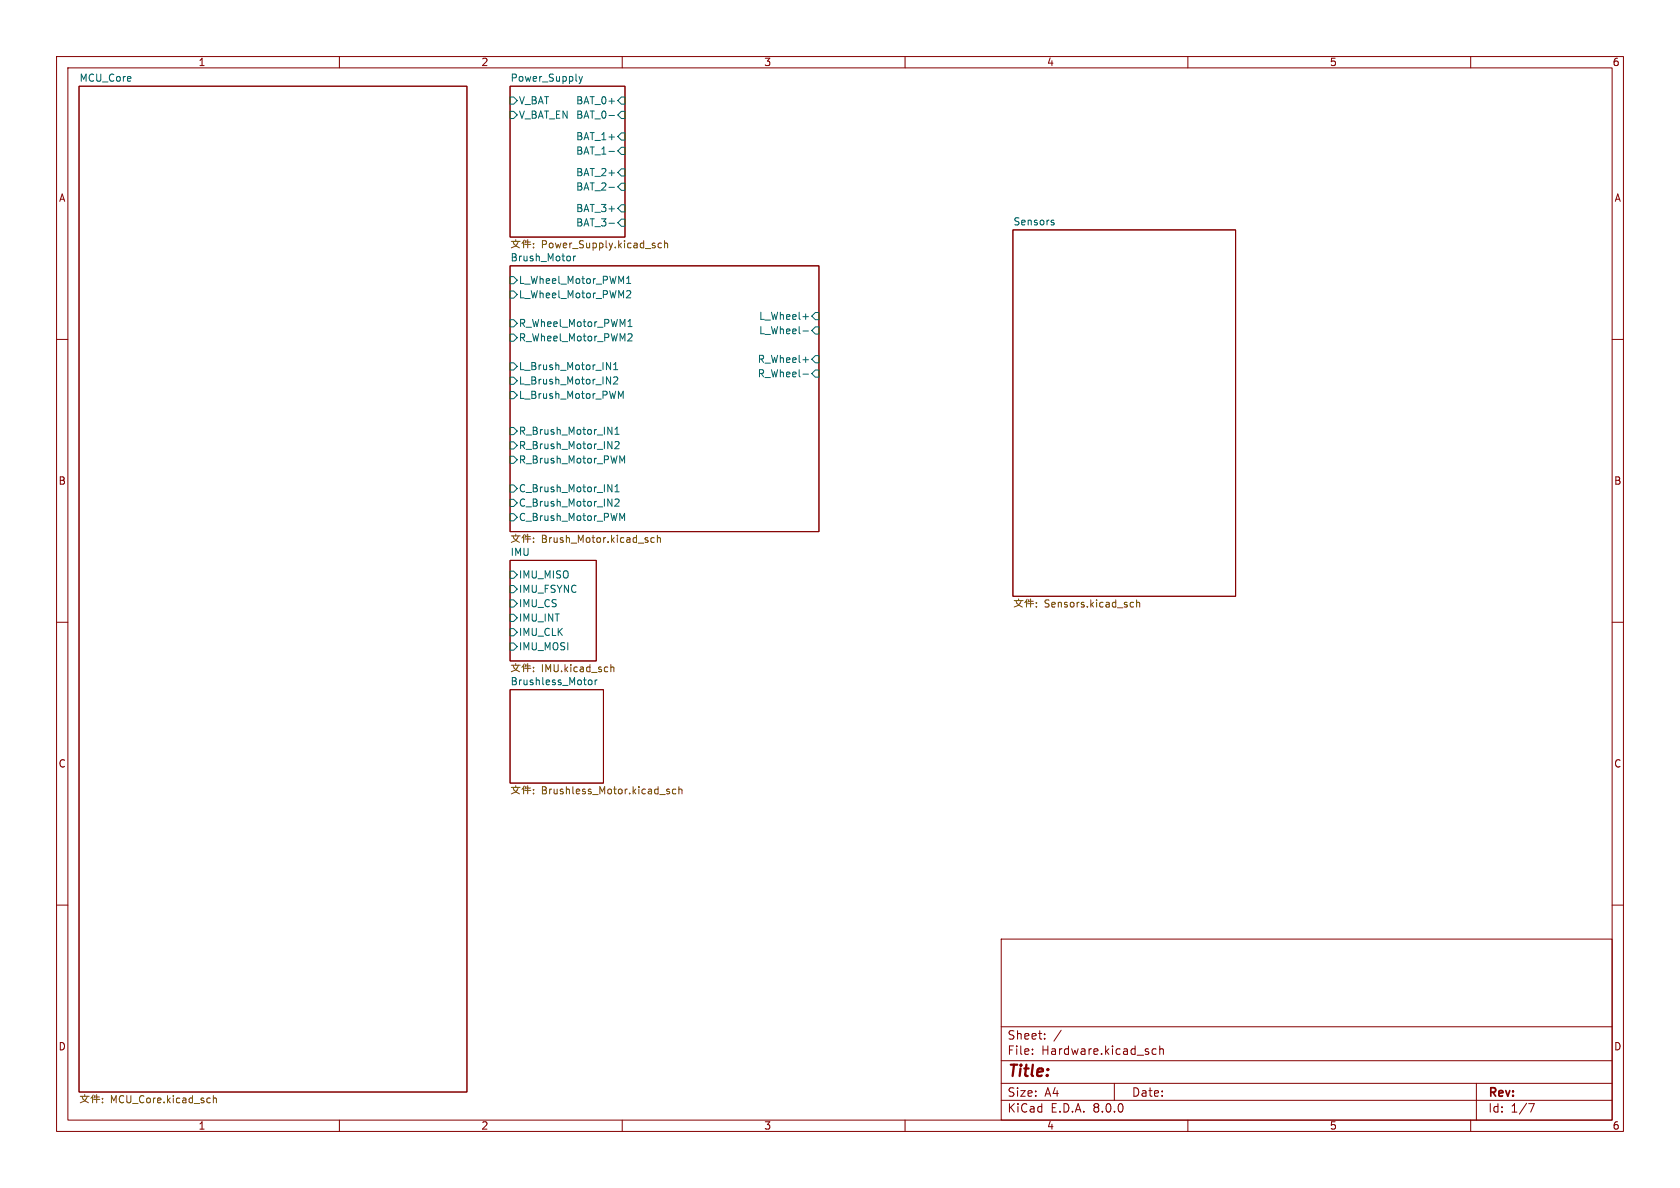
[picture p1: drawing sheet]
<svg xmlns="http://www.w3.org/2000/svg" width="297mm" height="210mm" viewBox="0 0 297 210" stroke-linecap="round" stroke-linejoin="round" font-family="sans-serif">
<g fill="none" stroke="#840000" stroke-width=".18">
<path d="M10 10h277v190h-277zM12 12h273v186h-273zM14 15.2h68.5v177.8h-68.5zM60 10v2M90.2 15.2h20.3v26.7h-20.3zM110 10v2M160 10v2M210 10v2M260 10v2M10 60h2M90.2 47h54.6v47h-54.6zM179.1 40.6h39.3v64.8h-39.3z"/>
<path d="M285 60h2M90.2 99.1h15.2v17.7h-15.2zM10 110h2M285 110h2M90.2 121.9h16.5v16.5h-16.5zM10 160h2M285 160h2M177 166h108v32h-108zM60 198v2M110 198v2M160 198v2M177 194.5h108"/>
<path d="M177 191.5h108M177 187.5h108M177 181.5h108M182.5 186.3v.1M182.5 185.5v.1M184.7 183.6v.1M184.7 182.8v.1M187.6 182.1l-1.3 2M197 191.5v3M204.4 185.5l-.4-.1-.3 .3v.4l.1 .2h.6M205 185.5l.2-.1 .4 .1 .1 .9M205 184.9v1.5"/>
<path d="M210 198v2M260 198v2M261 191.5v6.5M270.2 195.1h1l-.6 1.5"/>
</g>
<g fill="none" stroke="#006464" stroke-width=".18">
<path d="M90.2 17.1h.6l.6 .7-.6 .6h-.6zM90.2 19.7h.6l.6 .6-.6 .7h-.6zM102.4 13.5l.3 .9M102.7 14.4l-.3 .4M103 13.5l-.3 .9M109.2 17.8l.7-.7h.6v1.3h-.6zM109.9 19.7h.6v1.3h-.6l-.7-.7zM107.7 33.1h.9M107.7 39.5h.9M107.7 26.8h.9M107.7 20.4h.9M109.2 33l.7-.6h.6v1.3h-.6z"/>
<path d="M109.2 39.4l.7-.7h.6v1.3h-.6zM109.2 26.7l.7-.7h.6v1.3h-.6zM109.9 29.8h.6v1.3h-.6l-.7-.6zM109.9 36.2h.6v1.3h-.6l-.7-.7zM109.9 23.5h.6v1.3h-.6l-.7-.7zM186 39.3l.3 .1 .1 .2-.2 .2h-.3M186 38.9l.3 .1M90.2 59.1h.6l.6 .6-.6 .6h-.6zM90.2 56.5h.6l.6 .7-.6 .6h-.6zM90.2 48.9h.6l.6 .6-.6 .7h-.6zM90.2 51.4h.6l.6 .7-.6 .6h-.6zM101.4 45.3v.8"/>
<path d="M101.8 45.3l-.4 .2M110.8 50.1h.7M110.8 49.2l.3-.4v1.3M110.8 51.4h.5l.2 .3-.8 .9h.8M111 57.7h.7M111 56.8l.4-.3v1.2M111.2 59l.4 .1 .1 .3-.7 .9h.7M141.9 56h1M141.9 58.5h1M144.1 55.2h.7v1.3h-.7l-.6-.6zM144.1 57.8h.7v1.3h-.7l-.6-.7zM90.2 66.7h.6l.6 .6-.6 .6h-.6z"/>
<path d="M90.2 64.1h.6l.6 .7-.6 .6h-.6zM90.2 75.6h.6l.6 .6-.6 .6h-.6zM90.2 78.1h.6l.6 .6-.6 .7h-.6zM90.2 69.2h.6l.6 .7-.6 .6h-.6zM107.2 64.1l.7 1.2v-1.2M107.5 75.5l.7 1.3v-1.3M108.5 66.7l.5-.1 .2 .4-.8 .9h.8M108.5 65.3h.7M108.5 64.4l.3-.3v1.2M108.7 75.9l.4-.4v1.3M108.7 76.8h.8M108.7 78.2l.5-.2 .3 .4-.8 .9h.8"/>
<path d="M109.3 69.2l.5 .9 .4-.9v1.2M141.9 63.6h1M141.9 66.1h1M144.1 62.9h.7v1.2h-.7l-.6-.6zM144.1 65.4h.7v1.3h-.7l-.6-.7zM90.2 90.8h.6l.6 .6-.6 .7h-.6zM90.2 80.6h.6l.6 .7-.6 .6h-.6zM90.2 85.7h.6l.6 .7-.6 .6h-.6zM90.2 88.3h.6l.6 .6-.6 .6h-.6zM107.5 85.7l.7 1.2v-1.2M108.7 86.9h.8M108.7 86l.4-.3v1.2"/>
<path d="M108.7 88.3l.5-.1 .3 .4-.8 .9h.8M109.6 90.7l.4 1 .4-1v1.3M109.6 80.6l.4 .9 .4-.9v1.3M90.2 101h.6l.6 .6-.6 .6h-.6zM90.2 103.5h.6l.6 .6-.6 .7h-.6zM90.2 106h.6l.6 .7-.6 .6h-.6zM90.2 108.6h.6l.6 .6-.6 .7h-.6zM90.2 111.1h.6l.6 .7-.6 .6h-.6zM90.2 113.7h.6l.6 .6-.6 .6h-.6zM104 120.4l.2-.2 .3 .1 .2 .1-.2 .6h-.3l-.2-.2M105.2 120.2v.8M105.6 120.2l-.4 .2"/>
</g>
<g fill="none" stroke="#725600" stroke-width=".18">
<path d="M90.4 42.7h1.6M90.7 42.7l.2 .5 .9 .6M91.2 42.4v.3M91.7 42.7l-.6 .8-.7 .3M92.6 42.7v1.1M92.7 42.4l-.4 .6M92.7 43.2h1.1M92.9 42.8h.9M93 42.5l-.2 .5M93.3 42.4v1.4M94.3 43v.2M94.3 43.7v.1"/>
<path d="M116.9 43h-.3l-.3 .2 .2 .6h.4M117.5 43.1l.2-.1h.3v.8M117.5 42.5v1.3M90.4 94.7h1.6M90.7 94.7l.2 .5 .9 .7M91.2 94.4v.3M91.7 94.7l-.6 .9-.7 .3M92.6 94.7v1.2M92.7 94.5l-.4 .6M92.7 95.3h1.1M92.9 94.9h.9M93 94.6l-.2 .4"/>
<path d="M93.3 94.4v1.5M94.3 95.1v.1M94.3 95.8v.1M115.7 95.1l-.4-.1-.2 .3 .1 .5h.5M116.2 95.2l.2-.2 .3 .1 .1 .8M116.2 94.6v1.3M90.4 117.6h1.6M90.7 117.6l.2 .5 .9 .6M91.2 117.3v.3M91.7 117.6l-.6 .8-.7 .3M92.6 117.6v1.1M92.7 117.4l-.4 .6"/>
<path d="M92.7 118.1h1.1M92.9 117.7h.9M93 117.4l-.2 .5M93.3 117.3v1.4M94.3 118v.1M94.3 118.6v.1M108 117.5v1.2M108 118l.2-.1 .3 .1v.7M179.3 106.2h1.6M179.6 106.2l.2 .5 .9 .6M180.1 105.9v.3M180.6 106.2l-.6 .8-.7 .3"/>
<path d="M181.5 106.2v1.1M181.6 105.9l-.4 .6M181.6 106.7h1.1M181.8 106.3h.9M181.9 106l-.2 .5M182.2 105.9v1.4M183.2 107.2v.1M183.2 106.5v.2M199.9 107.3h.5M199.9 106.5h.5M200.9 106.6l.2-.1h.3l.1 .8M200.9 106v1.3"/>
<path d="M90.4 139.2h1.6M90.7 139.2l.2 .5 .9 .6M91.2 138.9v.3M91.7 139.2l-.6 .8-.7 .3M92.6 139.2v1.1M92.7 138.9l-.4 .7M92.7 139.7h1.1M92.9 139.3h.9M93 139l-.2 .5M93.3 138.9v1.4M94.3 139.6v.1M118.3 139.6l-.3-.1-.2 .2 .1 .2 .4 .1v.3h-.5"/>
<path d="M119.5 139.6l-.4-.1-.2 .2 .1 .6h.5M120 139.6l.2-.1 .3 .1 .1 .7M120 139.1v1.2M94.3 140.2v.1M14.2 193.8h1.6M14.5 193.8l.2 .5 .9 .6M15 193.5v.3M15.5 193.8l-.6 .8-.7 .3M16.4 193.8v1.1M16.5 193.6l-.4 .6M16.5 194.3h1.1M16.7 193.9h.9"/>
<path d="M16.8 193.6l-.2 .5M17.1 193.5v1.4M18.1 194.2v.1M18.1 194.8v.1M37.7 193.7v1.2M37.7 194.2l.2-.1 .3 .1 .1 .7"/>
</g>
<text font-size="2.8" fill="#840000" x="178" y="190.9">Title:</text>
<g font-size="2.1" fill="#840000">
<text x="178" y="184">Sheet:</text>
<text x="178" y="186.7">File:</text>
<text x="184.1" y="186.7">Hardware.kicad_sch</text>
<text x="178" y="196.9">KiCad</text>
<text x="178" y="194.1">Size:</text>
<text x="184.7" y="194.1">A4</text>
<text x="185.7" y="196.9">E.D.A.</text>
<text x="193.3" y="196.9">8.0.0</text>
<text x="200" y="194.1">Date:</text>
<text x="263" y="194.3">Rev:</text>
<text x="263" y="196.9">Id:</text>
<text x="267.1" y="196.9">1/7</text>
</g>
<g font-size="1.8" fill="#840000">
<text x="35" y="11.9">1</text>
<text x="85" y="11.9">2</text>
<text x="135" y="11.9">3</text>
<text x="185" y="11.9">4</text>
<text x="235" y="11.9">5</text>
<text x="285" y="11.9">6</text>
<text x="10.3" y="35.9">A</text>
<text x="285.3" y="35.9">A</text>
<text x="10.3" y="85.9">B</text>
<text x="285.3" y="85.9">B</text>
<text x="10.3" y="135.9">C</text>
<text x="285.3" y="135.9">C</text>
<text x="10.3" y="185.9">D</text>
<text x="285.3" y="185.9">D</text>
<text x="35" y="199.9">1</text>
<text x="85" y="199.9">2</text>
<text x="135" y="199.9">3</text>
<text x="185" y="199.9">4</text>
<text x="235" y="199.9">5</text>
<text x="285" y="199.9">6</text>
</g>
<g font-size="1.8" fill="#006464">
<text x="14" y="14.5">MCU_Core</text>
<text x="90.2" y="14.5">Power_Supply</text>
<text x="91.6" y="18.6">V_BAT</text>
<text x="91.6" y="21.2">V_BAT_EN BAT_0-</text>
<text x="101.8" y="18.6">BAT_0+</text>
<text x="101.8" y="25">BAT_1+</text>
<text x="101.8" y="27.5">BAT_1-</text>
<text x="101.8" y="33.9">BAT_2-</text>
<text x="101.8" y="31.3">BAT_2+</text>
<text x="101.8" y="40.2">BAT_3-</text>
<text x="101.8" y="37.7">BAT_3+</text>
<text x="179.1" y="39.9">Sensors</text>
<text x="90.2" y="46.3">Brush_Motor</text>
<text x="91.6" y="50.4">L_Wheel_Motor_PWM1</text>
<text x="91.6" y="52.9">L_Wheel_Motor_PWM2</text>
<text x="91.6" y="58">R_Wheel_Motor_PWM1</text>
<text x="134.1" y="56.7">L_Wheel+</text>
<text x="134.1" y="59.3">L_Wheel-</text>
<text x="91.6" y="60.6">R_Wheel_Motor_PWM2</text>
<text x="91.6" y="65.6">L_Brush_Motor_IN1</text>
<text x="133.9" y="64.4">R_Wheel+</text>
<text x="91.6" y="68.2">L_Brush_Motor_IN2</text>
<text x="91.6" y="70.7">L_Brush_Motor_PWM</text>
<text x="133.9" y="66.9">R_Wheel-</text>
<text x="91.6" y="77.1">R_Brush_Motor_IN1</text>
<text x="91.6" y="82.1">R_Brush_Motor_PWM</text>
<text x="91.6" y="79.6">R_Brush_Motor_IN2</text>
<text x="91.6" y="87.2">C_Brush_Motor_IN1</text>
<text x="91.6" y="89.8">C_Brush_Motor_IN2</text>
<text x="91.6" y="92.3">C_Brush_Motor_PWM</text>
<text x="90.2" y="98.3">IMU</text>
<text x="91.6" y="102.5">IMU_MISO</text>
<text x="91.6" y="105">IMU_FSYNC</text>
<text x="91.6" y="107.5">IMU_CS</text>
<text x="91.6" y="110.1">IMU_INT</text>
<text x="91.6" y="112.6">IMU_CLK</text>
<text x="91.6" y="115.2">IMU_MOSI</text>
<text x="90.2" y="121.2">Brushless_Motor</text>
</g>
<g font-size="1.8" fill="#725600">
<text x="95.7" y="44.2">Power_Supply.kicad_sch</text>
<text x="95.7" y="96.3">Brush_Motor.kicad_sch</text>
<text x="184.6" y="107.7">Sensors.kicad_sch</text>
<text x="95.7" y="119.2">IMU.kicad_sch</text>
<text x="95.7" y="140.7">Brushless_Motor.kicad_sch</text>
<text x="19.5" y="195.4">MCU_Core.kicad_sch</text>
</g>
</svg>
